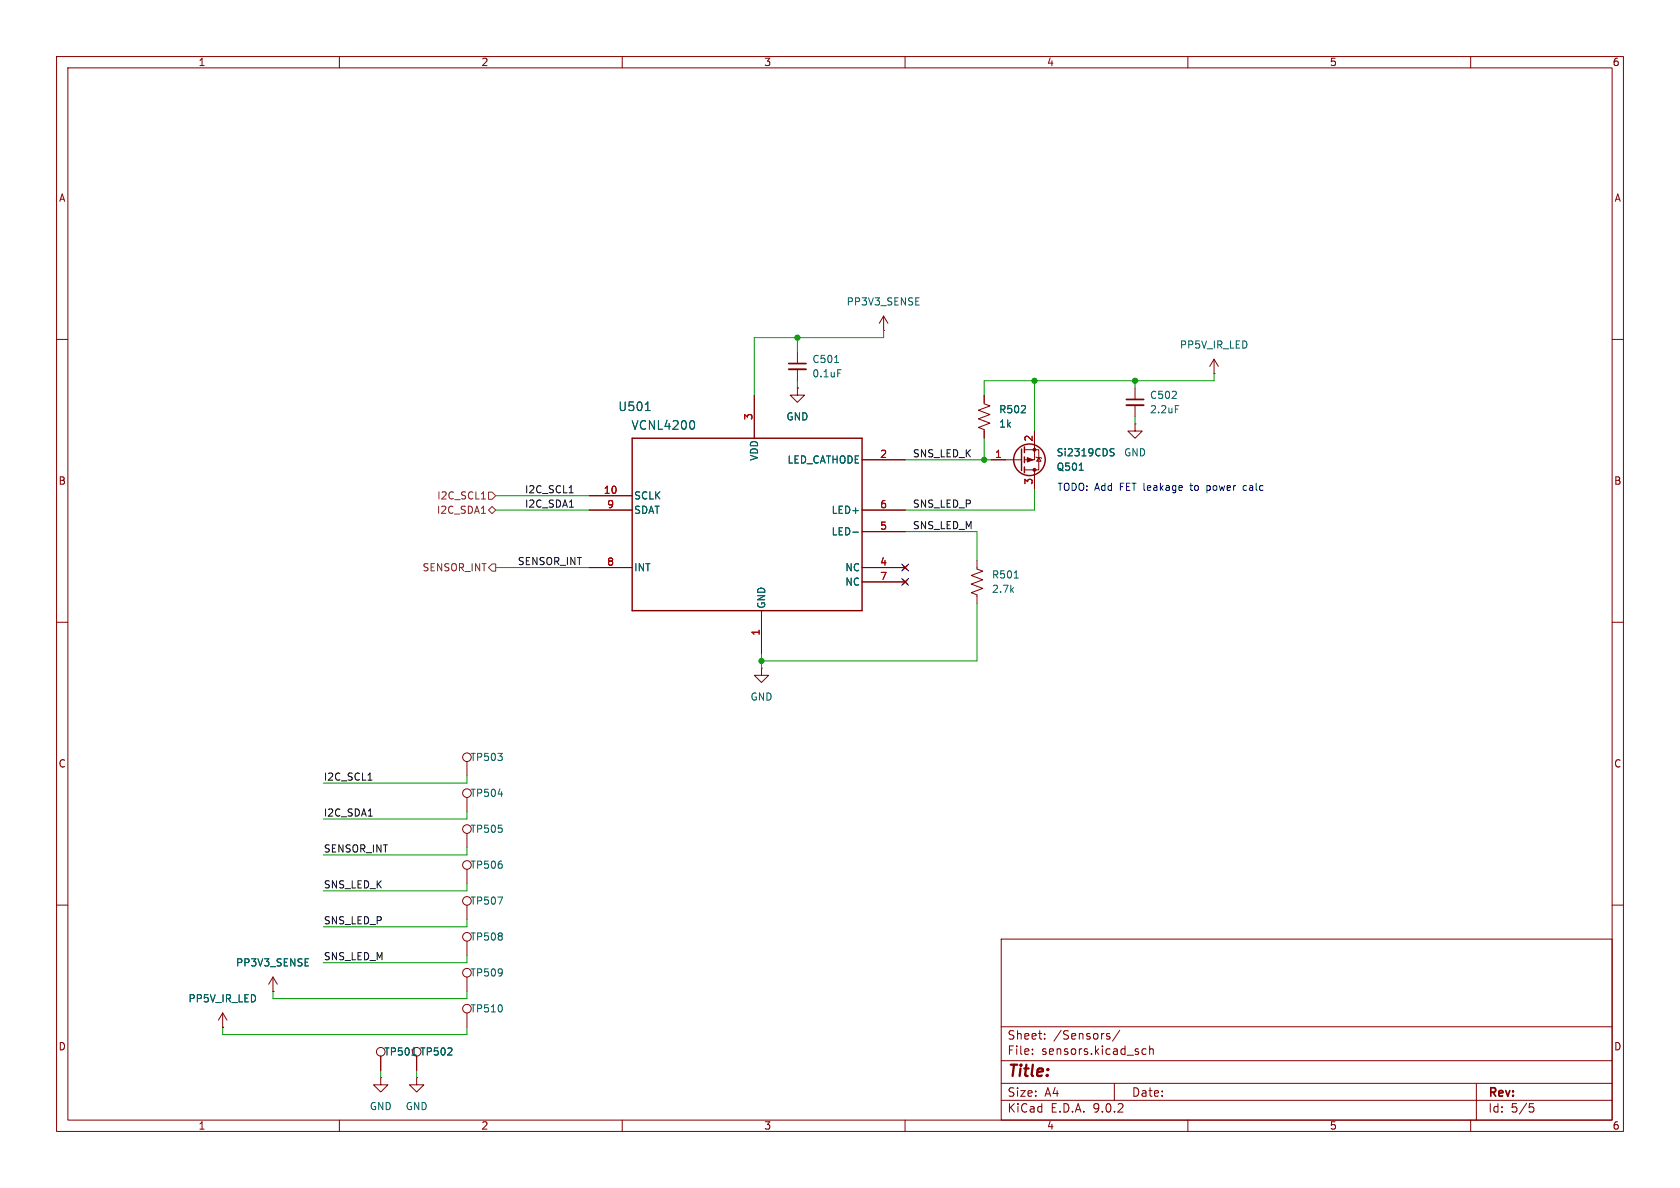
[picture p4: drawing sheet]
(kicad_sch
 (version 20250114)
 (generator "eeschema")
 (generator_version "9.0")
 (paper "A4")
 (lib_symbols
  (symbol "2025-06-09_19-21-29:VCNL4200"
   (pin_names
    (offset 0.254)) (exclude_from_sim no) (in_bom yes) (on_board yes)
   (property "Reference" "U2" (at 8.128 10.668 0) (effects (font (size 1.524 1.524))))
   (property "Value" "VCNL4200" (at 13.208 7.366 0) (effects (font (size 1.524 1.524))))
   (property "Footprint" "SMT_L4200_VIS" (at 0 0 0) (effects (font (size 1.27 1.27)
    (italic yes)) (hide yes)))
   (property "Datasheet" "VCNL4200" (at 0 0 0) (effects (font (size 1.27 1.27)
    (italic yes)) (hide yes)))
   (property "Description" "" (at 0 0 0) (effects (font (size 1.27 1.27)) (hide yes)))
   (property "ki_locked" "" (at 0 0 0) (effects (font (size 1.27 1.27))))
   (symbol "VCNL4200_0_1"
    (polyline (pts (xy 7.62 5.08) (xy 7.62 -25.4)) (stroke (width 0.254) (type default)) (fill (type none)))
    (polyline (pts (xy 7.62 -25.4) (xy 48.26 -25.4)) (stroke (width 0.254) (type default)) (fill (type none)))
    (polyline (pts (xy 48.26 5.08) (xy 7.62 5.08)) (stroke (width 0.254) (type default)) (fill (type none)))
    (polyline (pts (xy 48.26 -25.4) (xy 48.26 5.08)) (stroke (width 0.254) (type default)) (fill (type none)))
    (pin unspecified line (at 0 -5.08 0) (length 7.62) (name "SCLK" (effects (font (size 1.27 1.27)))) (number "10" (effects (font (size 1.27 1.27)))))
    (pin unspecified line (at 0 -7.62 0) (length 7.62) (name "SDAT" (effects (font (size 1.27 1.27)))) (number "9" (effects (font (size 1.27 1.27)))))
    (pin input line (at 0 -17.78 0) (length 7.62) (name "INT" (effects (font (size 1.27 1.27)))) (number "8" (effects (font (size 1.27 1.27)))))
    (pin power_in line (at 29.21 12.7 270) (length 7.62) (name "VDD" (effects (font (size 1.27 1.27)))) (number "3" (effects (font (size 1.27 1.27)))))
    (pin power_out line (at 30.48 -33.02 90) (length 7.62) (name "GND" (effects (font (size 1.27 1.27)))) (number "1" (effects (font (size 1.27 1.27)))))
    (pin unspecified line (at 55.88 1.27 180) (length 7.62) (name "LED_CATHODE" (effects (font (size 1.27 1.27)))) (number "2" (effects (font (size 1.27 1.27)))))
    (pin unspecified line (at 55.88 -7.62 180) (length 7.62) (name "LED+" (effects (font (size 1.27 1.27)))) (number "6" (effects (font (size 1.27 1.27)))))
    (pin unspecified line (at 55.88 -11.43 180) (length 7.62) (name "LED-" (effects (font (size 1.27 1.27)))) (number "5" (effects (font (size 1.27 1.27)))))
    (pin no_connect line (at 55.88 -17.78 180) (length 7.62) (name "NC" (effects (font (size 1.27 1.27)))) (number "4" (effects (font (size 1.27 1.27)))))
    (pin no_connect line (at 55.88 -20.32 180) (length 7.62) (name "NC" (effects (font (size 1.27 1.27)))) (number "7" (effects (font (size 1.27 1.27))))))
   (embedded_fonts no))
  (symbol "Connector:TestPoint"
   (pin_numbers (hide yes))
   (pin_names
    (offset 0.762) (hide yes)) (exclude_from_sim no) (in_bom yes) (on_board yes)
   (property "Reference" "TP" (at 0 6.858 0) (effects (font (size 1.27 1.27))))
   (property "Value" "TestPoint" (at 0 5.08 0) (effects (font (size 1.27 1.27))))
   (property "Footprint" "" (at 5.08 0 0) (effects (font (size 1.27 1.27)) (hide yes)))
   (property "Datasheet" "~" (at 5.08 0 0) (effects (font (size 1.27 1.27)) (hide yes)))
   (property "Description" "test point" (at 0 0 0) (effects (font (size 1.27 1.27)) (hide yes)))
   (symbol "TestPoint_0_1"
    (circle (center 0 3.302) (radius 0.762) (stroke (width 0) (type default)) (fill (type none))))
   (symbol "TestPoint_1_1"
    (pin passive line (at 0 0 90) (length 2.54) (name "1" (effects (font (size 1.27 1.27)))) (number "1" (effects (font (size 1.27 1.27))))))
   (embedded_fonts no))
  (symbol "Device:C_Small"
   (pin_numbers (hide yes))
   (pin_names
    (offset 0.254) (hide yes)) (exclude_from_sim no) (in_bom yes) (on_board yes)
   (property "Reference" "C" (at 0.254 1.778 0) (effects (font (size 1.27 1.27)) (justify left)))
   (property "Value" "C_Small" (at 0.254 -2.032 0) (effects (font (size 1.27 1.27)) (justify left)))
   (property "Footprint" "" (at 0 0 0) (effects (font (size 1.27 1.27)) (hide yes)))
   (property "Datasheet" "~" (at 0 0 0) (effects (font (size 1.27 1.27)) (hide yes)))
   (property "Description" "Unpolarized capacitor, small symbol" (at 0 0 0) (effects (font (size 1.27 1.27)) (hide yes)))
   (symbol "C_Small_0_1"
    (polyline (pts (xy -1.524 0.508) (xy 1.524 0.508)) (stroke (width 0.3048) (type default)) (fill (type none)))
    (polyline (pts (xy -1.524 -0.508) (xy 1.524 -0.508)) (stroke (width 0.3302) (type default)) (fill (type none))))
   (symbol "C_Small_1_1"
    (pin passive line (at 0 2.54 270) (length 2.032) (name "~" (effects (font (size 1.27 1.27)))) (number "1" (effects (font (size 1.27 1.27)))))
    (pin passive line (at 0 -2.54 90) (length 2.032) (name "~" (effects (font (size 1.27 1.27)))) (number "2" (effects (font (size 1.27 1.27))))))
   (embedded_fonts no))
  (symbol "Device:R_US"
   (pin_numbers (hide yes))
   (pin_names
    (offset 0)) (exclude_from_sim no) (in_bom yes) (on_board yes)
   (property "Reference" "R" (at 2.54 0 90) (effects (font (size 1.27 1.27))))
   (property "Value" "R_US" (at -2.54 0 90) (effects (font (size 1.27 1.27))))
   (property "Footprint" "" (at 1.016 -0.254 90) (effects (font (size 1.27 1.27)) (hide yes)))
   (property "Datasheet" "~" (at 0 0 0) (effects (font (size 1.27 1.27)) (hide yes)))
   (property "Description" "Resistor, US symbol" (at 0 0 0) (effects (font (size 1.27 1.27)) (hide yes)))
   (symbol "R_US_0_1"
    (polyline (pts (xy 0 2.286) (xy 0 2.54)) (stroke (width 0) (type default)) (fill (type none)))
    (polyline (pts (xy 0 2.286) (xy 1.016 1.905) (xy 0 1.524) (xy -1.016 1.143) (xy 0 0.762)) (stroke (width 0) (type default)) (fill (type none)))
    (polyline (pts (xy 0 0.762) (xy 1.016 0.381) (xy 0 0) (xy -1.016 -0.381) (xy 0 -0.762)) (stroke (width 0) (type default)) (fill (type none)))
    (polyline (pts (xy 0 -0.762) (xy 1.016 -1.143) (xy 0 -1.524) (xy -1.016 -1.905) (xy 0 -2.286)) (stroke (width 0) (type default)) (fill (type none)))
    (polyline (pts (xy 0 -2.286) (xy 0 -2.54)) (stroke (width 0) (type default)) (fill (type none))))
   (symbol "R_US_1_1"
    (pin passive line (at 0 3.81 270) (length 1.27) (name "~" (effects (font (size 1.27 1.27)))) (number "1" (effects (font (size 1.27 1.27)))))
    (pin passive line (at 0 -3.81 90) (length 1.27) (name "~" (effects (font (size 1.27 1.27)))) (number "2" (effects (font (size 1.27 1.27))))))
   (embedded_fonts no))
  (symbol "Transistor_FET:Si2319CDS"
   (pin_names (hide yes)) (exclude_from_sim no) (in_bom yes) (on_board yes)
   (property "Reference" "Q" (at 5.08 1.905 0) (effects (font (size 1.27 1.27)) (justify left)))
   (property "Value" "Si2319CDS" (at 5.08 0 0) (effects (font (size 1.27 1.27)) (justify left)))
   (property "Footprint" "Package_TO_SOT_SMD:SOT-23" (at 5.08 -1.905 0) (effects (font (size 1.27 1.27)
    (italic yes)) (justify left) (hide yes)))
   (property "Datasheet" "http://www.vishay.com/docs/66709/si2319cd.pdf" (at 5.08 -3.81 0) (effects (font (size 1.27 1.27)) (justify left) (hide yes)))
   (property "Description" "-4.4A Id, -40V Vds, P-Channel MOSFET, SOT-23" (at 0 0 0) (effects (font (size 1.27 1.27)) (hide yes)))
   (symbol "Si2319CDS_0_1"
    (polyline (pts (xy 0.254 1.905) (xy 0.254 -1.905)) (stroke (width 0.254) (type default)) (fill (type none)))
    (polyline (pts (xy 0.254 0) (xy -2.54 0)) (stroke (width 0) (type default)) (fill (type none)))
    (polyline (pts (xy 0.762 2.286) (xy 0.762 1.27)) (stroke (width 0.254) (type default)) (fill (type none)))
    (polyline (pts (xy 0.762 1.778) (xy 3.302 1.778) (xy 3.302 -1.778) (xy 0.762 -1.778)) (stroke (width 0) (type default)) (fill (type none)))
    (polyline (pts (xy 0.762 0.508) (xy 0.762 -0.508)) (stroke (width 0.254) (type default)) (fill (type none)))
    (polyline (pts (xy 0.762 -1.27) (xy 0.762 -2.286)) (stroke (width 0.254) (type default)) (fill (type none)))
    (circle (center 1.651 0) (radius 2.794) (stroke (width 0.254) (type default)) (fill (type none)))
    (polyline (pts (xy 2.286 0) (xy 1.27 0.381) (xy 1.27 -0.381) (xy 2.286 0)) (stroke (width 0) (type default)) (fill (type outline)))
    (polyline (pts (xy 2.54 2.54) (xy 2.54 1.778)) (stroke (width 0) (type default)) (fill (type none)))
    (circle (center 2.54 1.778) (radius 0.254) (stroke (width 0) (type default)) (fill (type outline)))
    (circle (center 2.54 -1.778) (radius 0.254) (stroke (width 0) (type default)) (fill (type outline)))
    (polyline (pts (xy 2.54 -2.54) (xy 2.54 0) (xy 0.762 0)) (stroke (width 0) (type default)) (fill (type none)))
    (polyline (pts (xy 2.794 -0.508) (xy 2.921 -0.381) (xy 3.683 -0.381) (xy 3.81 -0.254)) (stroke (width 0) (type default)) (fill (type none)))
    (polyline (pts (xy 3.302 -0.381) (xy 2.921 0.254) (xy 3.683 0.254) (xy 3.302 -0.381)) (stroke (width 0) (type default)) (fill (type none))))
   (symbol "Si2319CDS_1_1"
    (pin input line (at -5.08 0 0) (length 2.54) (name "G" (effects (font (size 1.27 1.27)))) (number "1" (effects (font (size 1.27 1.27)))))
    (pin passive line (at 2.54 5.08 270) (length 2.54) (name "D" (effects (font (size 1.27 1.27)))) (number "3" (effects (font (size 1.27 1.27)))))
    (pin passive line (at 2.54 -5.08 90) (length 2.54) (name "S" (effects (font (size 1.27 1.27)))) (number "2" (effects (font (size 1.27 1.27))))))
   (embedded_fonts no))
  (symbol "power:GND"
   (power)
   (pin_numbers (hide yes))
   (pin_names
    (offset 0) (hide yes)) (exclude_from_sim no) (in_bom yes) (on_board yes)
   (property "Reference" "#PWR" (at 0 -6.35 0) (effects (font (size 1.27 1.27)) (hide yes)))
   (property "Value" "GND" (at 0 -3.81 0) (effects (font (size 1.27 1.27))))
   (property "Footprint" "" (at 0 0 0) (effects (font (size 1.27 1.27)) (hide yes)))
   (property "Datasheet" "" (at 0 0 0) (effects (font (size 1.27 1.27)) (hide yes)))
   (property "Description" "Power symbol creates a global label with name \"GND\" , ground" (at 0 0 0) (effects (font (size 1.27 1.27)) (hide yes)))
   (symbol "GND_0_1"
    (polyline (pts (xy 0 0) (xy 0 -1.27) (xy 1.27 -1.27) (xy 0 -2.54) (xy -1.27 -1.27) (xy 0 -1.27)) (stroke (width 0) (type default)) (fill (type none))))
   (symbol "GND_1_1"
    (pin power_in line (at 0 0 270) (length 0) (name "~" (effects (font (size 1.27 1.27)))) (number "1" (effects (font (size 1.27 1.27))))))
   (embedded_fonts no))
  (symbol "power:VDD"
   (power)
   (pin_numbers (hide yes))
   (pin_names
    (offset 0) (hide yes)) (exclude_from_sim no) (in_bom yes) (on_board yes)
   (property "Reference" "#PWR" (at 0 -3.81 0) (effects (font (size 1.27 1.27)) (hide yes)))
   (property "Value" "VDD" (at 0 3.556 0) (effects (font (size 1.27 1.27))))
   (property "Footprint" "" (at 0 0 0) (effects (font (size 1.27 1.27)) (hide yes)))
   (property "Datasheet" "" (at 0 0 0) (effects (font (size 1.27 1.27)) (hide yes)))
   (property "Description" "Power symbol creates a global label with name \"VDD\"" (at 0 0 0) (effects (font (size 1.27 1.27)) (hide yes)))
   (symbol "VDD_0_1"
    (polyline (pts (xy -0.762 1.27) (xy 0 2.54)) (stroke (width 0) (type default)) (fill (type none)))
    (polyline (pts (xy 0 2.54) (xy 0.762 1.27)) (stroke (width 0) (type default)) (fill (type none)))
    (polyline (pts (xy 0 0) (xy 0 2.54)) (stroke (width 0) (type default)) (fill (type none))))
   (symbol "VDD_1_1"
    (pin power_in line (at 0 0 90) (length 0) (name "~" (effects (font (size 1.27 1.27)))) (number "1" (effects (font (size 1.27 1.27))))))
   (embedded_fonts no)))
 (text "TODO: Add FET leakage to power calc"
  (exclude_from_sim no)
  (at 205.232 86.36 0)
  (effects (font (size 1.27 1.27))))
 (junction
  (at 182.88 67.31)
  (diameter 0)
  (color 0 0 0 0))
 (junction
  (at 200.66 67.31)
  (diameter 0)
  (color 0 0 0 0))
 (junction
  (at 134.62 116.84)
  (diameter 0)
  (color 0 0 0 0))
 (junction
  (at 140.97 59.69)
  (diameter 0)
  (color 0 0 0 0))
 (junction
  (at 173.99 81.28)
  (diameter 0)
  (color 0 0 0 0))
 (no_connect
  (at 160.02 100.33))
 (no_connect
  (at 160.02 102.87))
 (wire
  (pts (xy 134.62 116.84) (xy 134.62 115.57))
  (stroke (width 0) (type default)))
 (wire
  (pts (xy 172.72 106.68) (xy 172.72 116.84))
  (stroke (width 0) (type default)))
 (wire
  (pts (xy 214.63 66.04) (xy 214.63 67.31))
  (stroke (width 0) (type default)))
 (wire
  (pts (xy 133.35 69.85) (xy 133.35 59.69))
  (stroke (width 0) (type default)))
 (wire
  (pts (xy 82.55 143.51) (xy 82.55 144.78))
  (stroke (width 0) (type default)))
 (wire
  (pts (xy 87.63 90.17) (xy 104.14 90.17))
  (stroke (width 0) (type default)))
 (wire
  (pts (xy 200.66 67.31) (xy 214.63 67.31))
  (stroke (width 0) (type default)))
 (wire
  (pts (xy 39.37 182.88) (xy 82.55 182.88))
  (stroke (width 0) (type default)))
 (wire
  (pts (xy 82.55 168.91) (xy 82.55 170.18))
  (stroke (width 0) (type default)))
 (wire
  (pts (xy 82.55 181.61) (xy 82.55 182.88))
  (stroke (width 0) (type default)))
 (wire
  (pts (xy 173.99 67.31) (xy 182.88 67.31))
  (stroke (width 0) (type default)))
 (wire
  (pts (xy 160.02 93.98) (xy 172.72 93.98))
  (stroke (width 0) (type default)))
 (wire
  (pts (xy 87.63 100.33) (xy 104.14 100.33))
  (stroke (width 0) (type default)))
 (wire
  (pts (xy 57.15 157.48) (xy 82.55 157.48))
  (stroke (width 0) (type default)))
 (wire
  (pts (xy 182.88 67.31) (xy 200.66 67.31))
  (stroke (width 0) (type default)))
 (wire
  (pts (xy 182.88 67.31) (xy 182.88 76.2))
  (stroke (width 0) (type default)))
 (wire
  (pts (xy 39.37 181.61) (xy 39.37 182.88))
  (stroke (width 0) (type default)))
 (wire
  (pts (xy 172.72 116.84) (xy 134.62 116.84))
  (stroke (width 0) (type default)))
 (wire
  (pts (xy 82.55 149.86) (xy 82.55 151.13))
  (stroke (width 0) (type default)))
 (wire
  (pts (xy 182.88 90.17) (xy 160.02 90.17))
  (stroke (width 0) (type default)))
 (wire
  (pts (xy 133.35 59.69) (xy 140.97 59.69))
  (stroke (width 0) (type default)))
 (wire
  (pts (xy 156.21 58.42) (xy 156.21 59.69))
  (stroke (width 0) (type default)))
 (wire
  (pts (xy 172.72 93.98) (xy 172.72 99.06))
  (stroke (width 0) (type default)))
 (wire
  (pts (xy 173.99 69.85) (xy 173.99 67.31))
  (stroke (width 0) (type default)))
 (wire
  (pts (xy 57.15 144.78) (xy 82.55 144.78))
  (stroke (width 0) (type default)))
 (wire
  (pts (xy 182.88 86.36) (xy 182.88 90.17))
  (stroke (width 0) (type default)))
 (wire
  (pts (xy 67.31 189.23) (xy 67.31 190.5))
  (stroke (width 0) (type default)))
 (wire
  (pts (xy 140.97 67.31) (xy 140.97 68.58))
  (stroke (width 0) (type default)))
 (wire
  (pts (xy 200.66 73.66) (xy 200.66 74.93))
  (stroke (width 0) (type default)))
 (wire
  (pts (xy 73.66 189.23) (xy 73.66 190.5))
  (stroke (width 0) (type default)))
 (wire
  (pts (xy 57.15 170.18) (xy 82.55 170.18))
  (stroke (width 0) (type default)))
 (wire
  (pts (xy 82.55 156.21) (xy 82.55 157.48))
  (stroke (width 0) (type default)))
 (wire
  (pts (xy 48.26 175.26) (xy 48.26 176.53))
  (stroke (width 0) (type default)))
 (wire
  (pts (xy 173.99 77.47) (xy 173.99 81.28))
  (stroke (width 0) (type default)))
 (wire
  (pts (xy 57.15 151.13) (xy 82.55 151.13))
  (stroke (width 0) (type default)))
 (wire
  (pts (xy 160.02 81.28) (xy 173.99 81.28))
  (stroke (width 0) (type default)))
 (wire
  (pts (xy 156.21 59.69) (xy 140.97 59.69))
  (stroke (width 0) (type default)))
 (wire
  (pts (xy 134.62 116.84) (xy 134.62 118.11))
  (stroke (width 0) (type default)))
 (wire
  (pts (xy 48.26 176.53) (xy 82.55 176.53))
  (stroke (width 0) (type default)))
 (wire
  (pts (xy 82.55 162.56) (xy 82.55 163.83))
  (stroke (width 0) (type default)))
 (wire
  (pts (xy 200.66 67.31) (xy 200.66 68.58))
  (stroke (width 0) (type default)))
 (wire
  (pts (xy 173.99 81.28) (xy 175.26 81.28))
  (stroke (width 0) (type default)))
 (wire
  (pts (xy 57.15 163.83) (xy 82.55 163.83))
  (stroke (width 0) (type default)))
 (wire
  (pts (xy 87.63 87.63) (xy 104.14 87.63))
  (stroke (width 0) (type default)))
 (wire
  (pts (xy 82.55 137.16) (xy 82.55 138.43))
  (stroke (width 0) (type default)))
 (wire
  (pts (xy 140.97 59.69) (xy 140.97 62.23))
  (stroke (width 0) (type default)))
 (wire
  (pts (xy 82.55 175.26) (xy 82.55 176.53))
  (stroke (width 0) (type default)))
 (wire
  (pts (xy 57.15 138.43) (xy 82.55 138.43))
  (stroke (width 0) (type default)))
 (label "SENSOR_INT"
  (at 91.44 100.33 0)
  (effects (font (size 1.27 1.27)) (justify left bottom)))
 (label "SNS_LED_M"
  (at 57.15 170.18 0)
  (effects (font (size 1.27 1.27)) (justify left bottom)))
 (label "I2C_SDA1"
  (at 57.15 144.78 0)
  (effects (font (size 1.27 1.27)) (justify left bottom)))
 (label "I2C_SDA1"
  (at 92.71 90.17 0)
  (effects (font (size 1.27 1.27)) (justify left bottom)))
 (label "SENSOR_INT"
  (at 57.15 151.13 0)
  (effects (font (size 1.27 1.27)) (justify left bottom)))
 (label "SNS_LED_K"
  (at 57.15 157.48 0)
  (effects (font (size 1.27 1.27)) (justify left bottom)))
 (label "SNS_LED_P"
  (at 57.15 163.83 0)
  (effects (font (size 1.27 1.27)) (justify left bottom)))
 (label "SNS_LED_M"
  (at 161.29 93.98 0)
  (effects (font (size 1.27 1.27)) (justify left bottom)))
 (label "I2C_SCL1"
  (at 57.15 138.43 0)
  (effects (font (size 1.27 1.27)) (justify left bottom)))
 (label "SNS_LED_P"
  (at 161.29 90.17 0)
  (effects (font (size 1.27 1.27)) (justify left bottom)))
 (label "I2C_SCL1"
  (at 92.71 87.63 0)
  (effects (font (size 1.27 1.27)) (justify left bottom)))
 (label "SNS_LED_K"
  (at 161.29 81.28 0)
  (effects (font (size 1.27 1.27)) (justify left bottom)))
 (hierarchical_label "I2C_SDA1"
  (shape bidirectional)
  (at 87.63 90.17 180)
  (effects (font (size 1.27 1.27)) (justify right)))
 (hierarchical_label "SENSOR_INT"
  (shape output)
  (at 87.63 100.33 180)
  (effects (font (size 1.27 1.27)) (justify right)))
 (hierarchical_label "I2C_SCL1"
  (shape input)
  (at 87.63 87.63 180)
  (effects (font (size 1.27 1.27)) (justify right)))
 (symbol
  (lib_id "Connector:TestPoint")
  (at 82.55 137.16 0)
  (unit 1)
  (exclude_from_sim no)
  (in_bom no)
  (on_board yes)
  (dnp no)
  (property "Reference" "TP503" (at 83.058 133.858 0) (effects (font (size 1.27 1.27)) (justify left)))
  (property "Value" "TestPoint" (at 85.09 135.1279 0) (effects (font (size 1.27 1.27)) (justify left) (hide yes)))
  (property "Footprint" "TestPoint:TestPoint_Pad_D1.5mm" (at 87.63 137.16 0) (effects (font (size 1.27 1.27)) (hide yes)))
  (property "Datasheet" "~" (at 87.63 137.16 0) (effects (font (size 1.27 1.27)) (hide yes)))
  (property "Description" "test point" (at 82.55 137.16 0) (effects (font (size 1.27 1.27)) (hide yes)))
  (pin "1"))
 (symbol
  (lib_id "power:GND")
  (at 134.62 118.11 0)
  (unit 1)
  (exclude_from_sim no)
  (in_bom yes)
  (on_board yes)
  (dnp no)
  (fields_autoplaced yes)
  (property "Reference" "#PWR0505" (at 134.62 124.46 0) (effects (font (size 1.27 1.27)) (hide yes)))
  (property "Value" "GND" (at 134.62 123.19 0) (effects (font (size 1.27 1.27))))
  (property "Footprint" "" (at 134.62 118.11 0) (effects (font (size 1.27 1.27)) (hide yes)))
  (property "Datasheet" "" (at 134.62 118.11 0) (effects (font (size 1.27 1.27)) (hide yes)))
  (property "Description" "Power symbol creates a global label with name \"GND\" , ground" (at 134.62 118.11 0) (effects (font (size 1.27 1.27)) (hide yes)))
  (pin "1"))
 (symbol
  (lib_id "Device:R_US")
  (at 173.99 73.66 0)
  (unit 1)
  (exclude_from_sim no)
  (in_bom yes)
  (on_board yes)
  (dnp no)
  (fields_autoplaced yes)
  (property "Reference" "R502" (at 176.53 72.3899 0) (effects (font (size 1.27 1.27)) (justify left)))
  (property "Value" "1k" (at 176.53 74.9299 0) (effects (font (size 1.27 1.27)) (justify left)))
  (property "Footprint" "Resistor_SMD:R_0402_1005Metric" (at 175.006 73.914 90) (effects (font (size 1.27 1.27)) (hide yes)))
  (property "Datasheet" "~" (at 173.99 73.66 0) (effects (font (size 1.27 1.27)) (hide yes)))
  (property "Description" "Resistor, US symbol" (at 173.99 73.66 0) (effects (font (size 1.27 1.27)) (hide yes)))
  (pin "2")
  (pin "1"))
 (symbol
  (lib_id "Connector:TestPoint")
  (at 82.55 175.26 0)
  (unit 1)
  (exclude_from_sim no)
  (in_bom no)
  (on_board yes)
  (dnp no)
  (property "Reference" "TP509" (at 83.058 171.958 0) (effects (font (size 1.27 1.27)) (justify left)))
  (property "Value" "TestPoint" (at 85.09 173.2279 0) (effects (font (size 1.27 1.27)) (justify left) (hide yes)))
  (property "Footprint" "TestPoint:TestPoint_Pad_D1.5mm" (at 87.63 175.26 0) (effects (font (size 1.27 1.27)) (hide yes)))
  (property "Datasheet" "~" (at 87.63 175.26 0) (effects (font (size 1.27 1.27)) (hide yes)))
  (property "Description" "test point" (at 82.55 175.26 0) (effects (font (size 1.27 1.27)) (hide yes)))
  (pin "1"))
 (symbol
  (lib_id "power:VDD")
  (at 214.63 66.04 0)
  (unit 1)
  (exclude_from_sim no)
  (in_bom yes)
  (on_board yes)
  (dnp no)
  (fields_autoplaced yes)
  (property "Reference" "#PWR0509" (at 214.63 69.85 0) (effects (font (size 1.27 1.27)) (hide yes)))
  (property "Value" "PP5V_IR_LED" (at 214.63 60.96 0) (effects (font (size 1.27 1.27))))
  (property "Footprint" "" (at 214.63 66.04 0) (effects (font (size 1.27 1.27)) (hide yes)))
  (property "Datasheet" "" (at 214.63 66.04 0) (effects (font (size 1.27 1.27)) (hide yes)))
  (property "Description" "Power symbol creates a global label with name \"VDD\"" (at 214.63 66.04 0) (effects (font (size 1.27 1.27)) (hide yes)))
  (pin "1"))
 (symbol
  (lib_id "Device:R_US")
  (at 172.72 102.87 0)
  (unit 1)
  (exclude_from_sim no)
  (in_bom yes)
  (on_board yes)
  (dnp no)
  (fields_autoplaced yes)
  (property "Reference" "R501" (at 175.26 101.5999 0) (effects (font (size 1.27 1.27)) (justify left)))
  (property "Value" "2.7k" (at 175.26 104.1399 0) (effects (font (size 1.27 1.27)) (justify left)))
  (property "Footprint" "Resistor_SMD:R_0402_1005Metric" (at 173.736 103.124 90) (effects (font (size 1.27 1.27)) (hide yes)))
  (property "Datasheet" "~" (at 172.72 102.87 0) (effects (font (size 1.27 1.27)) (hide yes)))
  (property "Description" "Resistor, US symbol" (at 172.72 102.87 0) (effects (font (size 1.27 1.27)) (hide yes)))
  (pin "2")
  (pin "1"))
 (symbol
  (lib_id "power:VDD")
  (at 156.21 58.42 0)
  (unit 1)
  (exclude_from_sim no)
  (in_bom yes)
  (on_board yes)
  (dnp no)
  (fields_autoplaced yes)
  (property "Reference" "#PWR0507" (at 156.21 62.23 0) (effects (font (size 1.27 1.27)) (hide yes)))
  (property "Value" "PP3V3_SENSE" (at 156.21 53.34 0) (effects (font (size 1.27 1.27))))
  (property "Footprint" "" (at 156.21 58.42 0) (effects (font (size 1.27 1.27)) (hide yes)))
  (property "Datasheet" "" (at 156.21 58.42 0) (effects (font (size 1.27 1.27)) (hide yes)))
  (property "Description" "Power symbol creates a global label with name \"VDD\"" (at 156.21 58.42 0) (effects (font (size 1.27 1.27)) (hide yes)))
  (pin "1"))
 (symbol
  (lib_id "power:GND")
  (at 140.97 68.58 0)
  (unit 1)
  (exclude_from_sim no)
  (in_bom yes)
  (on_board yes)
  (dnp no)
  (fields_autoplaced yes)
  (property "Reference" "#PWR0506" (at 140.97 74.93 0) (effects (font (size 1.27 1.27)) (hide yes)))
  (property "Value" "GND" (at 140.97 73.66 0) (effects (font (size 1.27 1.27))))
  (property "Footprint" "" (at 140.97 68.58 0) (effects (font (size 1.27 1.27)) (hide yes)))
  (property "Datasheet" "" (at 140.97 68.58 0) (effects (font (size 1.27 1.27)) (hide yes)))
  (property "Description" "Power symbol creates a global label with name \"GND\" , ground" (at 140.97 68.58 0) (effects (font (size 1.27 1.27)) (hide yes)))
  (pin "1"))
 (symbol
  (lib_id "Connector:TestPoint")
  (at 67.31 189.23 0)
  (unit 1)
  (exclude_from_sim no)
  (in_bom no)
  (on_board yes)
  (dnp no)
  (property "Reference" "TP501" (at 67.818 185.928 0) (effects (font (size 1.27 1.27)) (justify left)))
  (property "Value" "TestPoint" (at 69.85 187.1979 0) (effects (font (size 1.27 1.27)) (justify left) (hide yes)))
  (property "Footprint" "TestPoint:TestPoint_Pad_D1.5mm" (at 72.39 189.23 0) (effects (font (size 1.27 1.27)) (hide yes)))
  (property "Datasheet" "~" (at 72.39 189.23 0) (effects (font (size 1.27 1.27)) (hide yes)))
  (property "Description" "test point" (at 67.31 189.23 0) (effects (font (size 1.27 1.27)) (hide yes)))
  (pin "1"))
 (symbol
  (lib_id "power:GND")
  (at 200.66 74.93 0)
  (unit 1)
  (exclude_from_sim no)
  (in_bom yes)
  (on_board yes)
  (dnp no)
  (fields_autoplaced yes)
  (property "Reference" "#PWR0508" (at 200.66 81.28 0) (effects (font (size 1.27 1.27)) (hide yes)))
  (property "Value" "GND" (at 200.66 80.01 0) (effects (font (size 1.27 1.27))))
  (property "Footprint" "" (at 200.66 74.93 0) (effects (font (size 1.27 1.27)) (hide yes)))
  (property "Datasheet" "" (at 200.66 74.93 0) (effects (font (size 1.27 1.27)) (hide yes)))
  (property "Description" "Power symbol creates a global label with name \"GND\" , ground" (at 200.66 74.93 0) (effects (font (size 1.27 1.27)) (hide yes)))
  (pin "1"))
 (symbol
  (lib_id "Connector:TestPoint")
  (at 73.66 189.23 0)
  (unit 1)
  (exclude_from_sim no)
  (in_bom no)
  (on_board yes)
  (dnp no)
  (property "Reference" "TP502" (at 74.168 185.928 0) (effects (font (size 1.27 1.27)) (justify left)))
  (property "Value" "TestPoint" (at 76.2 187.1979 0) (effects (font (size 1.27 1.27)) (justify left) (hide yes)))
  (property "Footprint" "TestPoint:TestPoint_Pad_D1.5mm" (at 78.74 189.23 0) (effects (font (size 1.27 1.27)) (hide yes)))
  (property "Datasheet" "~" (at 78.74 189.23 0) (effects (font (size 1.27 1.27)) (hide yes)))
  (property "Description" "test point" (at 73.66 189.23 0) (effects (font (size 1.27 1.27)) (hide yes)))
  (pin "1"))
 (symbol
  (lib_id "Connector:TestPoint")
  (at 82.55 149.86 0)
  (unit 1)
  (exclude_from_sim no)
  (in_bom no)
  (on_board yes)
  (dnp no)
  (property "Reference" "TP505" (at 83.058 146.558 0) (effects (font (size 1.27 1.27)) (justify left)))
  (property "Value" "TestPoint" (at 85.09 147.8279 0) (effects (font (size 1.27 1.27)) (justify left) (hide yes)))
  (property "Footprint" "TestPoint:TestPoint_Pad_D1.5mm" (at 87.63 149.86 0) (effects (font (size 1.27 1.27)) (hide yes)))
  (property "Datasheet" "~" (at 87.63 149.86 0) (effects (font (size 1.27 1.27)) (hide yes)))
  (property "Description" "test point" (at 82.55 149.86 0) (effects (font (size 1.27 1.27)) (hide yes)))
  (pin "1"))
 (symbol
  (lib_id "Device:C_Small")
  (at 200.66 71.12 0)
  (unit 1)
  (exclude_from_sim no)
  (in_bom yes)
  (on_board yes)
  (dnp no)
  (fields_autoplaced yes)
  (property "Reference" "C502" (at 203.2 69.8562 0) (effects (font (size 1.27 1.27)) (justify left)))
  (property "Value" "2.2uF" (at 203.2 72.3962 0) (effects (font (size 1.27 1.27)) (justify left)))
  (property "Footprint" "Capacitor_SMD:C_0402_1005Metric" (at 200.66 71.12 0) (effects (font (size 1.27 1.27)) (hide yes)))
  (property "Datasheet" "~" (at 200.66 71.12 0) (effects (font (size 1.27 1.27)) (hide yes)))
  (property "Description" "" (at 200.66 71.12 0) (effects (font (size 1.27 1.27)) (hide yes)))
  (pin "1")
  (pin "2"))
 (symbol
  (lib_id "Connector:TestPoint")
  (at 82.55 181.61 0)
  (unit 1)
  (exclude_from_sim no)
  (in_bom no)
  (on_board yes)
  (dnp no)
  (property "Reference" "TP510" (at 83.058 178.308 0) (effects (font (size 1.27 1.27)) (justify left)))
  (property "Value" "TestPoint" (at 85.09 179.5779 0) (effects (font (size 1.27 1.27)) (justify left) (hide yes)))
  (property "Footprint" "TestPoint:TestPoint_Pad_D1.5mm" (at 87.63 181.61 0) (effects (font (size 1.27 1.27)) (hide yes)))
  (property "Datasheet" "~" (at 87.63 181.61 0) (effects (font (size 1.27 1.27)) (hide yes)))
  (property "Description" "test point" (at 82.55 181.61 0) (effects (font (size 1.27 1.27)) (hide yes)))
  (pin "1"))
 (symbol
  (lib_id "2025-06-09_19-21-29:VCNL4200")
  (at 104.14 82.55 0)
  (unit 1)
  (exclude_from_sim no)
  (in_bom yes)
  (on_board yes)
  (dnp no)
  (fields_autoplaced yes)
  (property "Reference" "U501" (at 112.268 71.882 0) (effects (font (size 1.524 1.524))))
  (property "Value" "VCNL4200" (at 117.348 75.184 0) (effects (font (size 1.524 1.524))))
  (property "Footprint" "Footprints:SMT_L4200_VIS" (at 104.14 82.55 0) (effects (font (size 1.27 1.27)
    (italic yes)) (hide yes)))
  (property "Datasheet" "VCNL4200" (at 104.14 82.55 0) (effects (font (size 1.27 1.27)
    (italic yes)) (hide yes)))
  (property "Description" "" (at 104.14 82.55 0) (effects (font (size 1.27 1.27)) (hide yes)))
  (pin "9")
  (pin "4")
  (pin "2")
  (pin "6")
  (pin "7")
  (pin "8")
  (pin "10")
  (pin "5")
  (pin "1")
  (pin "3"))
 (symbol
  (lib_id "power:GND")
  (at 67.31 190.5 0)
  (unit 1)
  (exclude_from_sim no)
  (in_bom yes)
  (on_board yes)
  (dnp no)
  (property "Reference" "#PWR0503" (at 67.31 196.85 0) (effects (font (size 1.27 1.27)) (hide yes)))
  (property "Value" "GND" (at 67.31 195.58 0) (effects (font (size 1.27 1.27))))
  (property "Footprint" "" (at 67.31 190.5 0) (effects (font (size 1.27 1.27)) (hide yes)))
  (property "Datasheet" "" (at 67.31 190.5 0) (effects (font (size 1.27 1.27)) (hide yes)))
  (property "Description" "Power symbol creates a global label with name \"GND\" , ground" (at 67.31 190.5 0) (effects (font (size 1.27 1.27)) (hide yes)))
  (pin "1"))
 (symbol
  (lib_id "Connector:TestPoint")
  (at 82.55 162.56 0)
  (unit 1)
  (exclude_from_sim no)
  (in_bom no)
  (on_board yes)
  (dnp no)
  (property "Reference" "TP507" (at 83.058 159.258 0) (effects (font (size 1.27 1.27)) (justify left)))
  (property "Value" "TestPoint" (at 85.09 160.5279 0) (effects (font (size 1.27 1.27)) (justify left) (hide yes)))
  (property "Footprint" "TestPoint:TestPoint_Pad_D1.5mm" (at 87.63 162.56 0) (effects (font (size 1.27 1.27)) (hide yes)))
  (property "Datasheet" "~" (at 87.63 162.56 0) (effects (font (size 1.27 1.27)) (hide yes)))
  (property "Description" "test point" (at 82.55 162.56 0) (effects (font (size 1.27 1.27)) (hide yes)))
  (pin "1"))
 (symbol
  (lib_id "power:VDD")
  (at 39.37 181.61 0)
  (unit 1)
  (exclude_from_sim no)
  (in_bom yes)
  (on_board yes)
  (dnp no)
  (fields_autoplaced yes)
  (property "Reference" "#PWR0501" (at 39.37 185.42 0) (effects (font (size 1.27 1.27)) (hide yes)))
  (property "Value" "PP5V_IR_LED" (at 39.37 176.53 0) (effects (font (size 1.27 1.27))))
  (property "Footprint" "" (at 39.37 181.61 0) (effects (font (size 1.27 1.27)) (hide yes)))
  (property "Datasheet" "" (at 39.37 181.61 0) (effects (font (size 1.27 1.27)) (hide yes)))
  (property "Description" "Power symbol creates a global label with name \"VDD\"" (at 39.37 181.61 0) (effects (font (size 1.27 1.27)) (hide yes)))
  (pin "1"))
 (symbol
  (lib_id "Connector:TestPoint")
  (at 82.55 168.91 0)
  (unit 1)
  (exclude_from_sim no)
  (in_bom no)
  (on_board yes)
  (dnp no)
  (property "Reference" "TP508" (at 83.058 165.608 0) (effects (font (size 1.27 1.27)) (justify left)))
  (property "Value" "TestPoint" (at 85.09 166.8779 0) (effects (font (size 1.27 1.27)) (justify left) (hide yes)))
  (property "Footprint" "TestPoint:TestPoint_Pad_D1.5mm" (at 87.63 168.91 0) (effects (font (size 1.27 1.27)) (hide yes)))
  (property "Datasheet" "~" (at 87.63 168.91 0) (effects (font (size 1.27 1.27)) (hide yes)))
  (property "Description" "test point" (at 82.55 168.91 0) (effects (font (size 1.27 1.27)) (hide yes)))
  (pin "1"))
 (symbol
  (lib_id "Device:C_Small")
  (at 140.97 64.77 0)
  (unit 1)
  (exclude_from_sim no)
  (in_bom yes)
  (on_board yes)
  (dnp no)
  (fields_autoplaced yes)
  (property "Reference" "C501" (at 143.51 63.5062 0) (effects (font (size 1.27 1.27)) (justify left)))
  (property "Value" "0.1uF" (at 143.51 66.0462 0) (effects (font (size 1.27 1.27)) (justify left)))
  (property "Footprint" "Capacitor_SMD:C_0402_1005Metric" (at 140.97 64.77 0) (effects (font (size 1.27 1.27)) (hide yes)))
  (property "Datasheet" "~" (at 140.97 64.77 0) (effects (font (size 1.27 1.27)) (hide yes)))
  (property "Description" "" (at 140.97 64.77 0) (effects (font (size 1.27 1.27)) (hide yes)))
  (pin "1")
  (pin "2"))
 (symbol
  (lib_id "Connector:TestPoint")
  (at 82.55 143.51 0)
  (unit 1)
  (exclude_from_sim no)
  (in_bom no)
  (on_board yes)
  (dnp no)
  (property "Reference" "TP504" (at 83.058 140.208 0) (effects (font (size 1.27 1.27)) (justify left)))
  (property "Value" "TestPoint" (at 85.09 141.4779 0) (effects (font (size 1.27 1.27)) (justify left) (hide yes)))
  (property "Footprint" "TestPoint:TestPoint_Pad_D1.5mm" (at 87.63 143.51 0) (effects (font (size 1.27 1.27)) (hide yes)))
  (property "Datasheet" "~" (at 87.63 143.51 0) (effects (font (size 1.27 1.27)) (hide yes)))
  (property "Description" "test point" (at 82.55 143.51 0) (effects (font (size 1.27 1.27)) (hide yes)))
  (pin "1"))
 (symbol
  (lib_id "Transistor_FET:Si2319CDS")
  (at 180.34 81.28 0)
  (mirror x)
  (unit 1)
  (exclude_from_sim no)
  (in_bom yes)
  (on_board yes)
  (dnp no)
  (property "Reference" "Q501" (at 186.69 82.5501 0) (effects (font (size 1.27 1.27)) (justify left)))
  (property "Value" "Si2319CDS" (at 186.69 80.0101 0) (effects (font (size 1.27 1.27)) (justify left)))
  (property "Footprint" "Package_TO_SOT_SMD:SOT-23" (at 185.42 79.375 0) (effects (font (size 1.27 1.27)
    (italic yes)) (justify left) (hide yes)))
  (property "Datasheet" "http://www.vishay.com/docs/66709/si2319cd.pdf" (at 185.42 77.47 0) (effects (font (size 1.27 1.27)) (justify left) (hide yes)))
  (property "Description" "-4.4A Id, -40V Vds, P-Channel MOSFET, SOT-23" (at 180.34 81.28 0) (effects (font (size 1.27 1.27)) (hide yes)))
  (pin "2")
  (pin "1")
  (pin "3"))
 (symbol
  (lib_id "Connector:TestPoint")
  (at 82.55 156.21 0)
  (unit 1)
  (exclude_from_sim no)
  (in_bom no)
  (on_board yes)
  (dnp no)
  (property "Reference" "TP506" (at 83.058 152.908 0) (effects (font (size 1.27 1.27)) (justify left)))
  (property "Value" "TestPoint" (at 85.09 154.1779 0) (effects (font (size 1.27 1.27)) (justify left) (hide yes)))
  (property "Footprint" "TestPoint:TestPoint_Pad_D1.5mm" (at 87.63 156.21 0) (effects (font (size 1.27 1.27)) (hide yes)))
  (property "Datasheet" "~" (at 87.63 156.21 0) (effects (font (size 1.27 1.27)) (hide yes)))
  (property "Description" "test point" (at 82.55 156.21 0) (effects (font (size 1.27 1.27)) (hide yes)))
  (pin "1"))
 (symbol
  (lib_id "power:GND")
  (at 73.66 190.5 0)
  (unit 1)
  (exclude_from_sim no)
  (in_bom yes)
  (on_board yes)
  (dnp no)
  (property "Reference" "#PWR0504" (at 73.66 196.85 0) (effects (font (size 1.27 1.27)) (hide yes)))
  (property "Value" "GND" (at 73.66 195.58 0) (effects (font (size 1.27 1.27))))
  (property "Footprint" "" (at 73.66 190.5 0) (effects (font (size 1.27 1.27)) (hide yes)))
  (property "Datasheet" "" (at 73.66 190.5 0) (effects (font (size 1.27 1.27)) (hide yes)))
  (property "Description" "Power symbol creates a global label with name \"GND\" , ground" (at 73.66 190.5 0) (effects (font (size 1.27 1.27)) (hide yes)))
  (pin "1"))
 (symbol
  (lib_id "power:VDD")
  (at 48.26 175.26 0)
  (unit 1)
  (exclude_from_sim no)
  (in_bom yes)
  (on_board yes)
  (dnp no)
  (fields_autoplaced yes)
  (property "Reference" "#PWR0502" (at 48.26 179.07 0) (effects (font (size 1.27 1.27)) (hide yes)))
  (property "Value" "PP3V3_SENSE" (at 48.26 170.18 0) (effects (font (size 1.27 1.27))))
  (property "Footprint" "" (at 48.26 175.26 0) (effects (font (size 1.27 1.27)) (hide yes)))
  (property "Datasheet" "" (at 48.26 175.26 0) (effects (font (size 1.27 1.27)) (hide yes)))
  (property "Description" "Power symbol creates a global label with name \"VDD\"" (at 48.26 175.26 0) (effects (font (size 1.27 1.27)) (hide yes)))
  (pin "1")))
